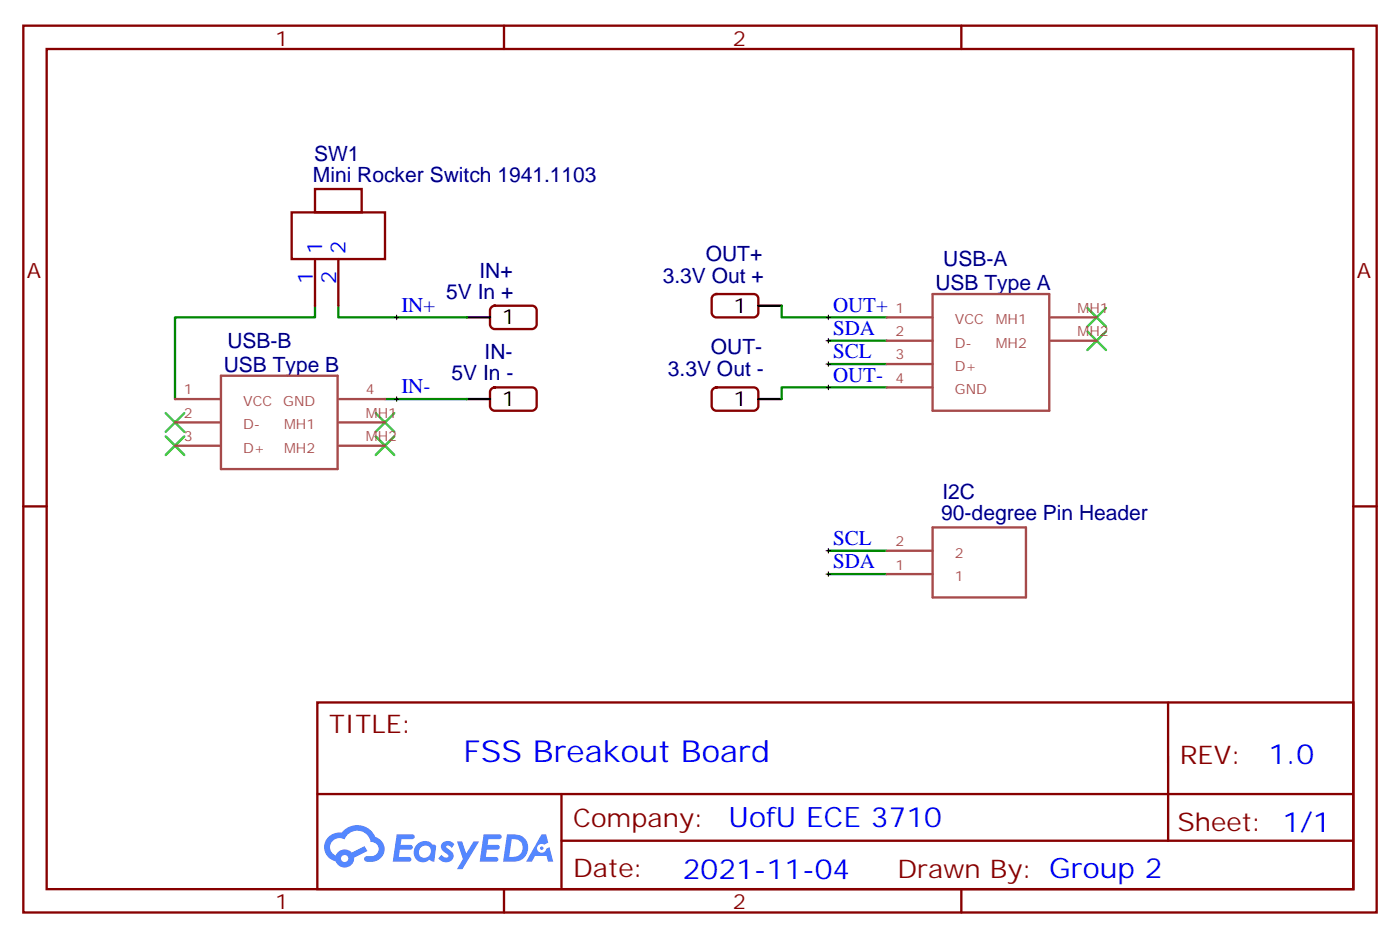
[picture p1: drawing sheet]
<svg xmlns="http://www.w3.org/2000/svg" width="212mm" height="142mm" viewBox="0 0 212 142" stroke-linecap="round" stroke-linejoin="round" font-family="sans-serif">
<g fill="none" stroke="#870000" stroke-width=".35">
<path d="M3.5 3.9h204.6v134h-204.6zM7.1 7.4h197.5v127h-197.5zM76.2 3.9v3.5M145.3 3.9v3.5M3.5 76.6h3.6M204.6 76.6h3.5M48 106.2h156.6v28.2h-156.6zM176.6 106.2v20.9M48 120h156.5M76.2 134.4v3.5M84.9 127.1h119.6M84.9 120v14.1"/>
<path d="M145.3 134.4v3.5"/>
</g>
<g fill="#5487ff">
<path d="M67 127.4a1.22 1.22 0 0 1 1.7 .2l-.4 .6-.3-.3-.3-.1-.2 .1v.2a1.74 1.74 0 0 1 1.1 1.3 1.22 1.22 0 0 1-.9 .9 1.22 1.22 0 0 1-1.2-.3l-.2-.2 .4-.6a.6 .6 0 0 0 .5 .5 .6 .6 0 0 0 .6-.3l-.1-.2a1.48 1.48 0 0 1-1-1.5z"/>
<path d="M60 126.1h1.5a1.22 1.22 0 0 1 1.2 .2 .37 .37 0 0 1-.4 .6h-1.6l-.1 .8h1.5a.37 .37 0 0 1 .3 .4 .37 .37 0 0 1-.4 .3h-1.5l-.2 1.1h.8a1.15 1.15 0 0 1 1.1 .2 .36 .36 0 0 1-.4 .6h-2.4z"/>
<path d="M73.1 126.1h1.5a1.23 1.23 0 0 1 1.2 .2 .37 .37 0 0 1-.3 .6h-1.7l-.1 .8h1.5a.37 .37 0 0 1 .4 .4 .37 .37 0 0 1-.4 .3h-1.6l-.2 1.1h.8a1.15 1.15 0 0 1 1.1 .2 .36 .36 0 0 1-.3 .6h-2.5z"/>
<path d="M81.9 126.1h.7l.3 1.3-.6 .3a.69 .69 0 0 0-1 .3 .69 .69 0 0 0 .4 .9 .69 .69 0 0 0 .9-.6l.5-.2 .5 2.2h-.7l-.3-.9h-1.7l-.5 .9h-.9z"/>
<path d="M69.1 127.2h.8l.6 1.8 1.1-1.8h.8l-2.5 4.2h-.8l.9-1.6z"/>
<path d="M76.7 126.1l-.6 4.2h1.3a2.1 2.1 0 0 0 2.4-1.6 2.1 2.1 0 0 0-1.3-2.5zM77.4 126.8a1.39 1.39 0 0 1 1.6 1.5 1.39 1.39 0 0 1-1.7 1.2h-.3z"/>
<path d="M63 127.7a1.48 1.48 0 0 0-.2 2 1.48 1.48 0 0 0 2 .4l.1-.2 .4 .3 .4 .1 .2-2.3-.1-.3h-.4a1.49 1.49 0 0 0-2.4 0zM63.6 128.1a.89 .89 0 0 1 1.4 0 .89 .89 0 0 1-.2 1.4 .89 .89 0 0 1-1.3-.1 .89 .89 0 0 1 .1-1.3z"/>
<path d="M49.7 126.5a2.18 2.18 0 0 0 1 3.7 1.44 1.44 0 0 0 1.7 .9 1.44 1.44 0 0 0 1.1-1.5l2.1-1-.5-.7-1.9 1a1.47 1.47 0 0 0-2.4 .4 1.39 1.39 0 0 1-.7-1.9 1.39 1.39 0 0 1 2-.5 2.08 2.08 0 0 1 2.1-1.3 2.08 2.08 0 0 1 1.9 1.7 1.07 1.07 0 0 1 1.2 1 1.07 1.07 0 0 1-1.1 1.1h-.6a.43 .43 0 0 0-.5 .4 .43 .43 0 0 0 .4 .5 2.06 2.06 0 0 0 2.1-.7 2.06 2.06 0 0 0 .3-2.2l-.7-.7-.5-.2a2.98 2.98 0 0 0-5-.6h-1.1zM51.6 129.8a.55 .55 0 0 1 1.1 0 .55 .55 0 0 1-1.1 0z"/>
<circle cx="81.9" cy="128.2" r=".26"/>
</g>
<path d="M44.1 32.1h14.1v7.1h-14.1zM47.6 28.6h7.1v3.5h-7.1zM47.6 39.2v7M51.2 39.2v7M74.3 46.4l.5-.2h5.6a.71 .71 0 0 1 .7 .7v2.1a.76 .76 0 0 1-.7 .7h-5.6a.76 .76 0 0 1-.7-.7v-2.1zM74.3 58.8l.5-.2h5.6a.71 .71 0 0 1 .7 .7v2.1a.76 .76 0 0 1-.7 .7h-5.6a.76 .76 0 0 1-.7-.7v-2.1zM107.8 58.8l.5-.2h5.6a.71 .71 0 0 1 .8 .7v2.1a.76 .76 0 0 1-.8 .7h-5.6a.76 .76 0 0 1-.7-.7v-2.1zM107.8 44.7l.5-.3h5.6a.71 .71 0 0 1 .8 .8v2.1a.76 .76 0 0 1-.8 .7h-5.6a.76 .76 0 0 1-.7-.7v-2.1z" fill="none" stroke="#870000" stroke-width=".35"/>
<path d="M70.6 48h3.5M114.7 46.2h3.5M70.6 60.3h3.5M114.7 60.3h3.5" fill="none" stroke="#000" stroke-width=".35"/>
<path d="M47.6 46.2v1.8h-21.1v12.3M51.2 46.2v1.8h19.4M118.2 46.2v1.8h15.9M125.2 55h8.9M125.2 51.5h8.9M134.1 58.6h-15.9v1.7M58.2 60.3h12.4M125.2 83.3h8.9M125.2 86.8h8.9" fill="none" stroke="#008700" stroke-width=".35"/>
<path d="M164.4 46.6l2.8 2.8M164.4 50.1l2.8 2.8M167.2 46.6l-2.8 2.8M167.2 50.1l-2.8 2.8M25 66l2.9 2.8M25 62.4l2.9 2.9M27.9 66l-2.9 2.8M27.9 62.4l-2.9 2.9M56.8 66l2.8 2.8M56.8 62.4l2.8 2.9M59.6 66l-2.8 2.8M59.6 62.4l-2.8 2.9" fill="none" stroke="#3c3" stroke-width=".35"/>
<g fill="none" stroke="#000" stroke-width=".15">
<path d="M59.6 48h.7M60 47.6v.7M60 60v.7M124.9 55h.7M124.9 51.5h.7M124.9 48h.7M124.9 58.6h.7M125.2 47.6v.7M125.2 51.2v.7M125.2 54.7v.7M125.2 58.2v.7M59.6 60.3h.7"/>
<path d="M124.9 83.3h.7M124.9 86.8h.7M125.2 82.9v.7M125.2 86.4v.7"/>
</g>
<g fill="none" stroke="#a64a4a" stroke-width=".35">
<path d="M33.4 56.8h17.6v14.1h-17.6zM134.1 48h6.9M134.1 51.5h6.9M134.1 55h6.9M134.1 58.6h6.9M141 44.4h17.6v17.7h-17.6zM158.9 48h6.9M158.9 51.5h6.9M26.5 60.3h6.9M26.5 63.9h6.9M26.5 67.4h6.9M51.3 60.3h6.9"/>
<path d="M51.3 63.9h6.9M51.3 67.4h6.9M141 79.7h14.1v10.6h-14.1zM134.1 86.8h6.9M134.1 83.3h6.9"/>
</g>
<text font-size="4.6" fill="#00f" x="70.1" y="115.2">FSS Breakout Board</text>
<g font-size="4.2" fill="#00f">
<text x="191.8" y="115.4">1.0</text>
<text x="110.2" y="125">UofU ECE 3710</text>
<text x="103.2" y="132.8">2021-11-04</text>
</g>
<g font-size="3.9" fill="#800">
<text x="49.7" y="110.8">TITLE:</text>
<text x="178.4" y="115.4">REV:</text>
<text x="86.6" y="125">Company:</text>
<text x="178" y="125.6">Sheet: 1/1</text>
<text x="86.6" y="132.6">Date:</text>
<text x="135.7" y="132.7">Drawn By: Group 2</text>
</g>
<g font-size="3.2" fill="#800">
<text x="41.6" y="6.9">1</text>
<text x="110.8" y="6.9">2</text>
<text x="4.1" y="42">A</text>
<text x="205.1" y="42">A</text>
<text x="41.6" y="137.4">1</text>
<text x="110.8" y="137.4">2</text>
</g>
<g font-size="3.2" fill="#000080">
<text x="47.3" y="27.5">Mini Rocker Switch 1941.1103</text>
<text x="47.5" y="24.3">SW1</text>
<text x="72.5" y="42">IN+</text>
<text x="106.7" y="39.4">OUT+</text>
<text x="142.6" y="40.2">USB-A</text>
<text x="67.5" y="45.2">5V In +</text>
<text x="100.2" y="42.7">3.3V Out +</text>
<text x="141.4" y="43.8">USB Type A</text>
<text x="34.4" y="52.7">USB-B</text>
<text x="107.5" y="53.5">OUT-</text>
<text x="33.8" y="56.2">USB Type B</text>
<text x="68.3" y="57.5">5V In -</text>
<text x="73.3" y="54.3">IN-</text>
<text x="101" y="56.8">3.3V Out -</text>
<text x="142.5" y="75.5">I2C</text>
<text x="142.3" y="78.7">90-degree Pin Header</text>
</g>
<g font-size="3.2" fill="#00f">
<text x="48.7" y="38.5" transform="rotate(-90 48.7 38.5)">1</text>
<text x="52.2" y="38.5" transform="rotate(-90 52.2 38.5)">2</text>
<text x="47.3" y="42.9" transform="rotate(-90 47.3 42.9)">1</text>
<text x="50.8" y="42.9" transform="rotate(-90 50.8 42.9)">2</text>
<text x="60.7" y="47.1">IN+</text>
<text x="125.9" y="47.1">OUT+</text>
<text x="125.9" y="50.6">SDA</text>
<text x="60.7" y="59.4">IN-</text>
<text x="125.9" y="54.2">SCL</text>
<text x="125.9" y="57.7">OUT-</text>
<text x="125.9" y="82.4">SCL</text>
<text x="125.9" y="85.9">SDA</text>
</g>
<g font-size="3.2">
<text x="110.9" y="47.3">1</text>
<text x="75.8" y="49">1</text>
<text x="75.8" y="61.4">1</text>
<text x="110.9" y="61.4">1</text>
</g>
<g font-size="2.1" fill="#a54b4b">
<text x="135.4" y="47.3">1</text>
<text x="162.9" y="47.3">MH1</text>
<text x="135.4" y="50.8">2</text>
<text x="144.4" y="49">VCC</text>
<text x="144.4" y="52.5">D-</text>
<text x="150.6" y="49">MH1</text>
<text x="150.6" y="52.5">MH2</text>
<text x="162.9" y="50.8">MH2</text>
<text x="27.8" y="59.6">1</text>
<text x="55.3" y="59.6">4</text>
<text x="135.4" y="54.3">3</text>
<text x="135.4" y="57.9">4</text>
<text x="144.4" y="56.1">D+</text>
<text x="144.4" y="59.6">GND</text>
<text x="27.8" y="63.2">2</text>
<text x="36.8" y="61.4">VCC</text>
<text x="36.8" y="64.9">D-</text>
<text x="42.8" y="61.4">GND</text>
<text x="43" y="64.9">MH1</text>
<text x="55.3" y="63.2">MH1</text>
<text x="27.8" y="66.7">3</text>
<text x="36.8" y="68.4">D+</text>
<text x="43" y="68.4">MH2</text>
<text x="55.3" y="66.7">MH2</text>
<text x="135.4" y="82.6">2</text>
<text x="135.4" y="86.1">1</text>
<text x="144.4" y="87.8">1</text>
<text x="144.4" y="84.3">2</text>
</g>
</svg>
